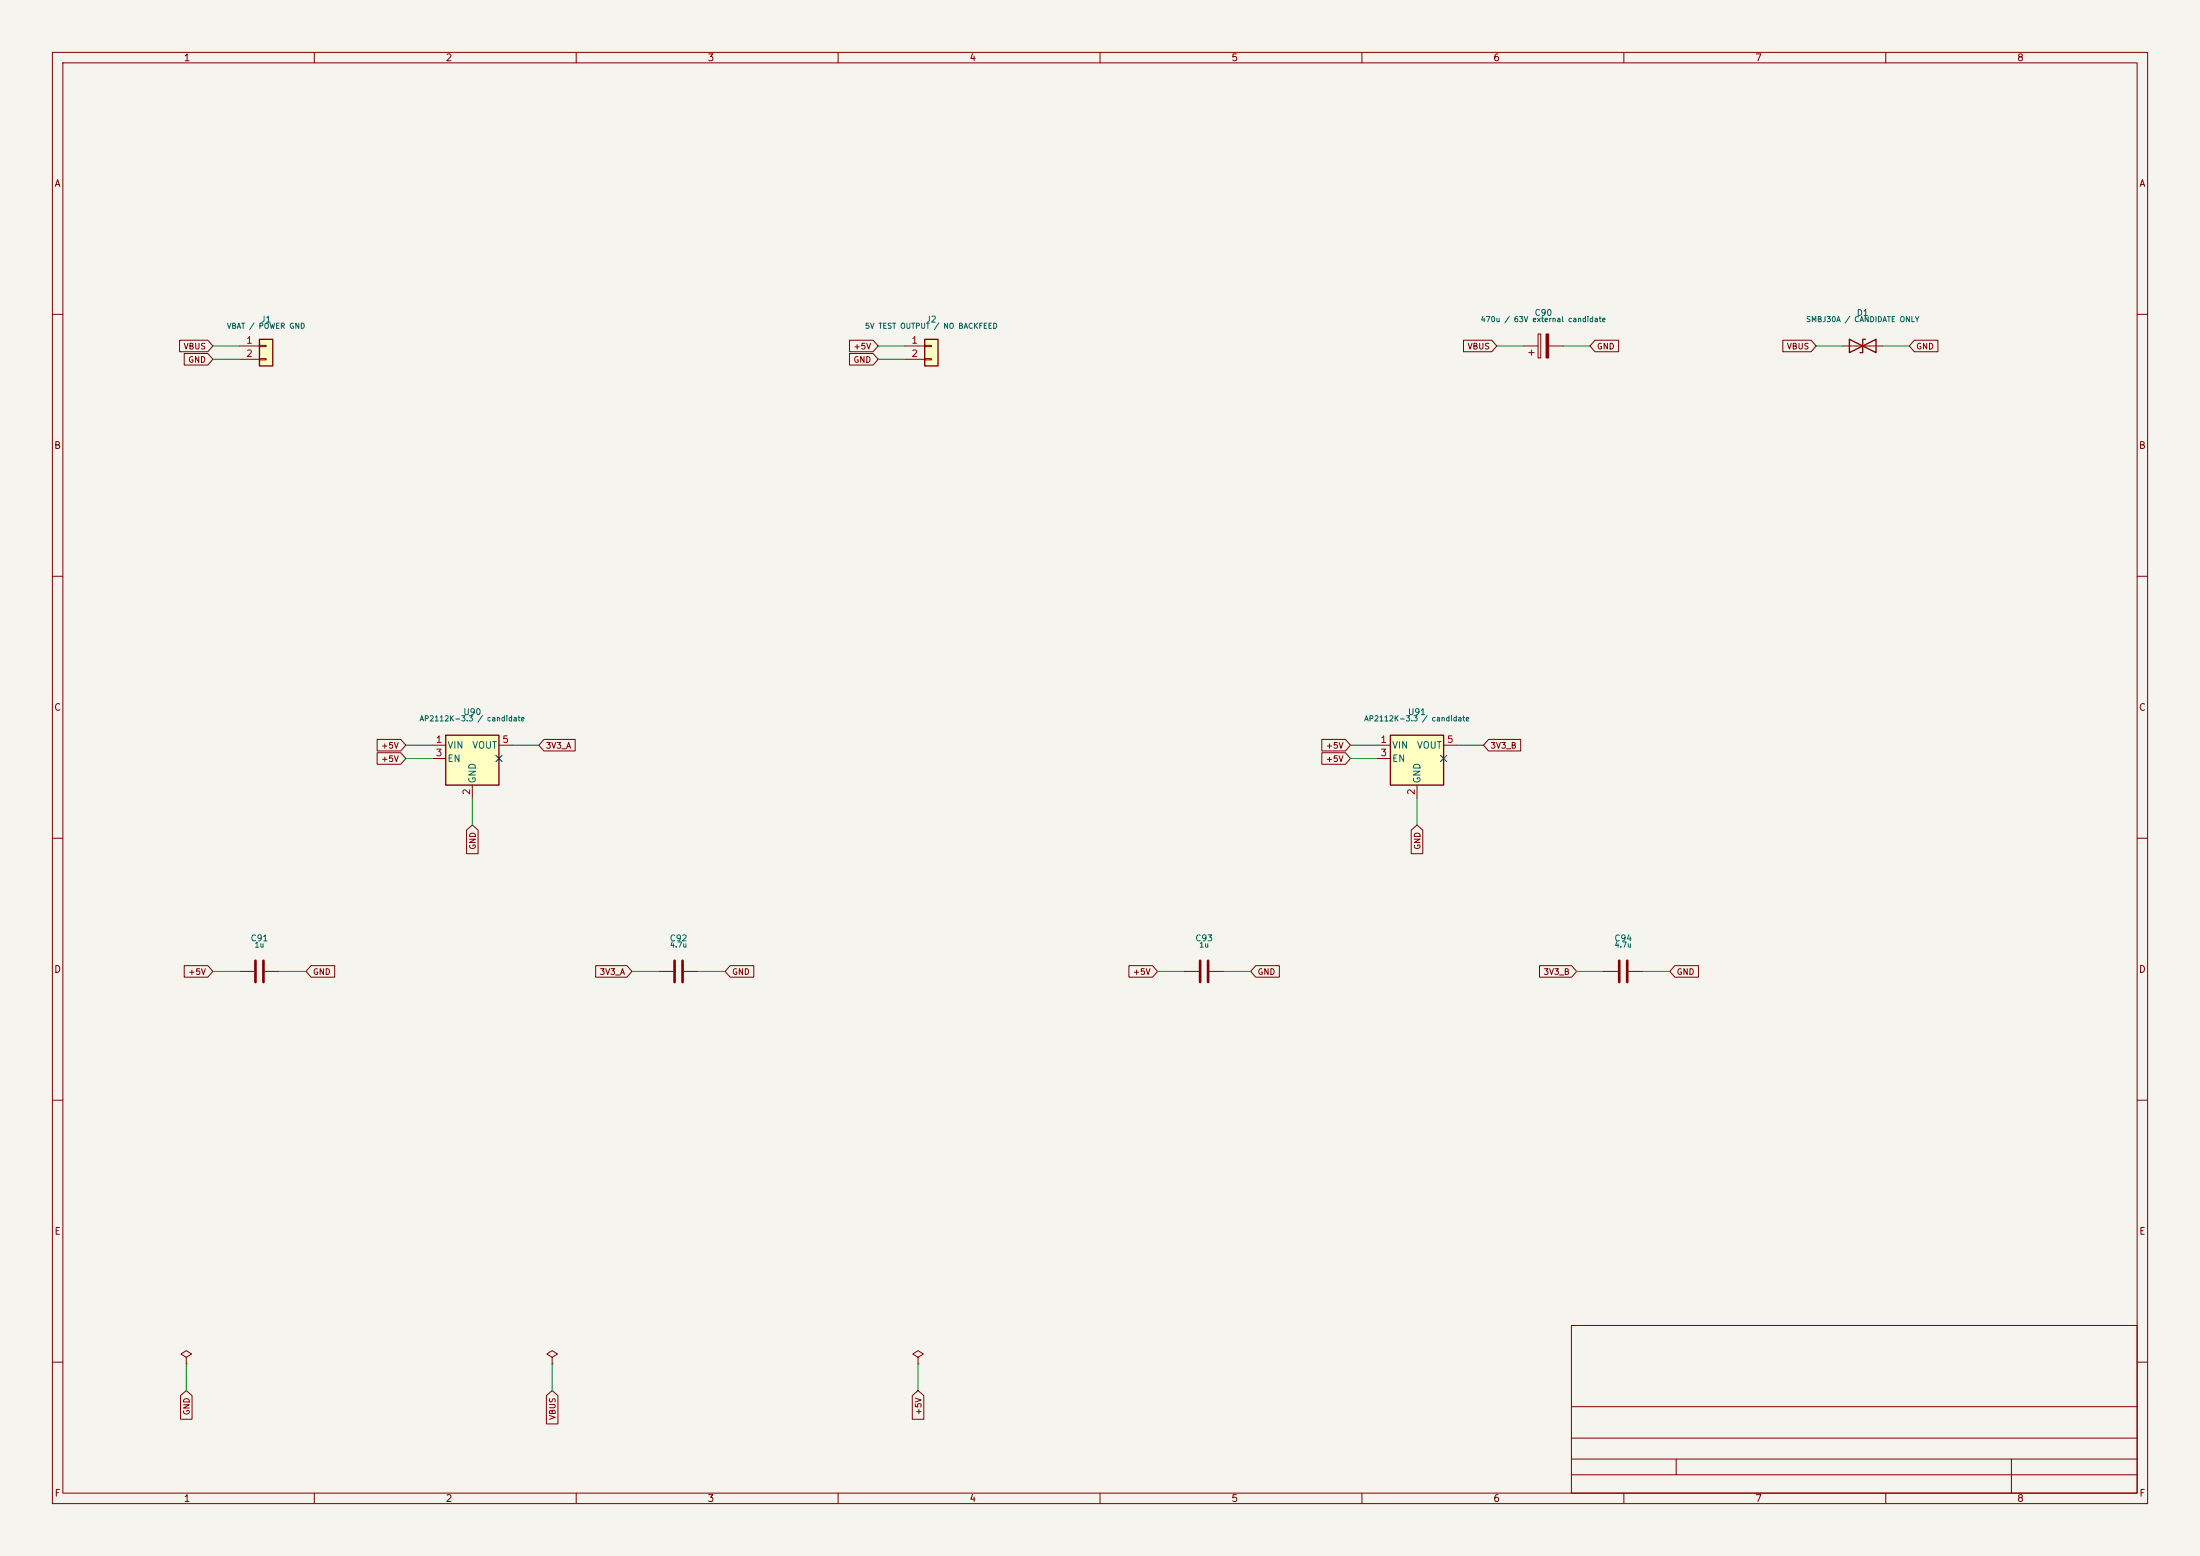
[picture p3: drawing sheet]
(kicad_sch
 (version 20260306)
 (generator "eeschema")
 (generator_version "10.0")
 (paper "A3")
 (title_block)
 (lib_symbols
  (symbol "Esc4in1:AP2112K-3.3"
   (pin_names
    (offset 0.254)) (exclude_from_sim no) (in_bom yes) (on_board yes)
   (in_pos_files yes)
   (duplicate_pin_numbers_are_jumpers no)
   (property "Reference" "U" (at -5.08 5.715 0) (show_name no) (do_not_autoplace no) (effects (font (size 1.27 1.27)) (justify left)))
   (property "Value" "AP2112K-3.3" (at 0 5.715 0) (show_name no) (do_not_autoplace no) (effects (font (size 1.27 1.27)) (justify left)))
   (property "Footprint" "Package_TO_SOT_SMD:SOT-23-5" (at 0 8.255 0) (show_name no) (do_not_autoplace no) (hide yes) (effects (font (size 1.27 1.27))))
   (property "Datasheet" "https://www.diodes.com/assets/Datasheets/AP2112.pdf" (at 0 2.54 0) (show_name no) (do_not_autoplace no) (hide yes) (effects (font (size 1.27 1.27))))
   (property "Description" "600mA low dropout linear regulator, with enable pin, 3.8V-6V input voltage range, 3.3V fixed positive output, SOT-23-5" (at 0 0 0) (show_name no) (do_not_autoplace no) (hide yes) (effects (font (size 1.27 1.27))))
   (symbol "AP2112K-3.3_0_1"
    (rectangle (start -5.08 4.445) (end 5.08 -5.08) (stroke (width 0.254) (type default)) (fill (type background))))
   (symbol "AP2112K-3.3_1_1"
    (pin power_in line (at -7.62 2.54 0) (length 2.54) (name "VIN" (effects (font (size 1.27 1.27)))) (number "1" (effects (font (size 1.27 1.27)))))
    (pin power_in line (at 0 -7.62 90) (length 2.54) (name "GND" (effects (font (size 1.27 1.27)))) (number "2" (effects (font (size 1.27 1.27)))))
    (pin input line (at -7.62 0 0) (length 2.54) (name "EN" (effects (font (size 1.27 1.27)))) (number "3" (effects (font (size 1.27 1.27)))))
    (pin no_connect line (at 5.08 0 180) (length 2.54) (hide yes) (name "NC" (effects (font (size 1.27 1.27)))) (number "4" (effects (font (size 1.27 1.27)))))
    (pin power_out line (at 7.62 2.54 180) (length 2.54) (name "VOUT" (effects (font (size 1.27 1.27)))) (number "5" (effects (font (size 1.27 1.27))))))
   (embedded_fonts no))
  (symbol "Esc4in1:C"
   (pin_numbers (hide yes))
   (pin_names
    (offset 0.254)) (exclude_from_sim no) (in_bom yes) (on_board yes)
   (in_pos_files yes)
   (duplicate_pin_numbers_are_jumpers no)
   (property "Reference" "C" (at 0.635 2.54 0) (show_name no) (do_not_autoplace no) (effects (font (size 1.27 1.27)) (justify left)))
   (property "Value" "C" (at 0.635 -2.54 0) (show_name no) (do_not_autoplace no) (effects (font (size 1.27 1.27)) (justify left)))
   (property "Footprint" "" (at 0.9652 -3.81 0) (show_name no) (do_not_autoplace no) (hide yes) (effects (font (size 1.27 1.27))))
   (property "Datasheet" "" (at 0 0 0) (show_name no) (do_not_autoplace no) (hide yes) (effects (font (size 1.27 1.27))))
   (property "Description" "Unpolarized capacitor" (at 0 0 0) (show_name no) (do_not_autoplace no) (hide yes) (effects (font (size 1.27 1.27))))
   (symbol "C_0_1"
    (polyline (pts (xy -2.032 0.762) (xy 2.032 0.762)) (stroke (width 0.508) (type default)) (fill (type none)))
    (polyline (pts (xy -2.032 -0.762) (xy 2.032 -0.762)) (stroke (width 0.508) (type default)) (fill (type none))))
   (symbol "C_1_1"
    (pin passive line (at 0 3.81 270) (length 2.794) (name "" (effects (font (size 1.27 1.27)))) (number "1" (effects (font (size 1.27 1.27)))))
    (pin passive line (at 0 -3.81 90) (length 2.794) (name "" (effects (font (size 1.27 1.27)))) (number "2" (effects (font (size 1.27 1.27))))))
   (embedded_fonts no))
  (symbol "Esc4in1:C_Polarized"
   (pin_numbers (hide yes))
   (pin_names
    (offset 0.254)) (exclude_from_sim no) (in_bom yes) (on_board yes)
   (in_pos_files yes)
   (duplicate_pin_numbers_are_jumpers no)
   (property "Reference" "C" (at 0.635 2.54 0) (show_name no) (do_not_autoplace no) (effects (font (size 1.27 1.27)) (justify left)))
   (property "Value" "C_Polarized" (at 0.635 -2.54 0) (show_name no) (do_not_autoplace no) (effects (font (size 1.27 1.27)) (justify left)))
   (property "Footprint" "" (at 0.9652 -3.81 0) (show_name no) (do_not_autoplace no) (hide yes) (effects (font (size 1.27 1.27))))
   (property "Datasheet" "" (at 0 0 0) (show_name no) (do_not_autoplace no) (hide yes) (effects (font (size 1.27 1.27))))
   (property "Description" "Polarized capacitor" (at 0 0 0) (show_name no) (do_not_autoplace no) (hide yes) (effects (font (size 1.27 1.27))))
   (symbol "C_Polarized_0_1"
    (rectangle (start -2.286 0.508) (end 2.286 1.016) (stroke (width 0) (type default)) (fill (type none)))
    (polyline (pts (xy -1.778 2.286) (xy -0.762 2.286)) (stroke (width 0) (type default)) (fill (type none)))
    (polyline (pts (xy -1.27 2.794) (xy -1.27 1.778)) (stroke (width 0) (type default)) (fill (type none)))
    (rectangle (start 2.286 -0.508) (end -2.286 -1.016) (stroke (width 0) (type default)) (fill (type outline))))
   (symbol "C_Polarized_1_1"
    (pin passive line (at 0 3.81 270) (length 2.794) (name "" (effects (font (size 1.27 1.27)))) (number "1" (effects (font (size 1.27 1.27)))))
    (pin passive line (at 0 -3.81 90) (length 2.794) (name "" (effects (font (size 1.27 1.27)))) (number "2" (effects (font (size 1.27 1.27))))))
   (embedded_fonts no))
  (symbol "Esc4in1:Conn_01x02"
   (pin_names
    (offset 1.016) (hide yes)) (exclude_from_sim no) (in_bom yes) (on_board yes)
   (in_pos_files yes)
   (duplicate_pin_numbers_are_jumpers no)
   (property "Reference" "J" (at 0 2.54 0) (show_name no) (do_not_autoplace no) (effects (font (size 1.27 1.27))))
   (property "Value" "Conn_01x02" (at 0 -5.08 0) (show_name no) (do_not_autoplace no) (effects (font (size 1.27 1.27))))
   (property "Footprint" "" (at 0 0 0) (show_name no) (do_not_autoplace no) (hide yes) (effects (font (size 1.27 1.27))))
   (property "Datasheet" "" (at 0 0 0) (show_name no) (do_not_autoplace no) (hide yes) (effects (font (size 1.27 1.27))))
   (property "Description" "Generic connector, single row, 01x02, script generated (kicad-library-utils/schlib/autogen/connector/)" (at 0 0 0) (show_name no) (do_not_autoplace no) (hide yes) (effects (font (size 1.27 1.27))))
   (symbol "Conn_01x02_1_1"
    (rectangle (start -1.27 1.27) (end 1.27 -3.81) (stroke (width 0.254) (type default)) (fill (type background)))
    (rectangle (start -1.27 0.127) (end 0 -0.127) (stroke (width 0.1524) (type default)) (fill (type none)))
    (rectangle (start -1.27 -2.413) (end 0 -2.667) (stroke (width 0.1524) (type default)) (fill (type none)))
    (pin passive line (at -5.08 0 0) (length 3.81) (name "Pin_1" (effects (font (size 1.27 1.27)))) (number "1" (effects (font (size 1.27 1.27)))))
    (pin passive line (at -5.08 -2.54 0) (length 3.81) (name "Pin_2" (effects (font (size 1.27 1.27)))) (number "2" (effects (font (size 1.27 1.27))))))
   (embedded_fonts no))
  (symbol "Esc4in1:D_TVS"
   (pin_numbers (hide yes))
   (pin_names
    (offset 1.016) (hide yes)) (exclude_from_sim no) (in_bom yes) (on_board yes)
   (in_pos_files yes)
   (duplicate_pin_numbers_are_jumpers no)
   (property "Reference" "D" (at 0 2.54 0) (show_name no) (do_not_autoplace no) (effects (font (size 1.27 1.27))))
   (property "Value" "D_TVS" (at 0 -2.54 0) (show_name no) (do_not_autoplace no) (effects (font (size 1.27 1.27))))
   (property "Footprint" "" (at 0 0 0) (show_name no) (do_not_autoplace no) (hide yes) (effects (font (size 1.27 1.27))))
   (property "Datasheet" "" (at 0 0 0) (show_name no) (do_not_autoplace no) (hide yes) (effects (font (size 1.27 1.27))))
   (property "Description" "Bidirectional transient-voltage-suppression diode" (at 0 0 0) (show_name no) (do_not_autoplace no) (hide yes) (effects (font (size 1.27 1.27))))
   (symbol "D_TVS_0_1"
    (polyline (pts (xy -2.54 1.27) (xy -2.54 -1.27) (xy 2.54 1.27) (xy 2.54 -1.27) (xy -2.54 1.27)) (stroke (width 0.254) (type default)) (fill (type none)))
    (polyline (pts (xy 0.508 1.27) (xy 0 1.27) (xy 0 -1.27) (xy -0.508 -1.27)) (stroke (width 0.254) (type default)) (fill (type none)))
    (polyline (pts (xy 1.27 0) (xy -1.27 0)) (stroke (width 0) (type default)) (fill (type none))))
   (symbol "D_TVS_1_1"
    (pin passive line (at -3.81 0 0) (length 2.54) (name "A1" (effects (font (size 1.27 1.27)))) (number "1" (effects (font (size 1.27 1.27)))))
    (pin passive line (at 3.81 0 180) (length 2.54) (name "A2" (effects (font (size 1.27 1.27)))) (number "2" (effects (font (size 1.27 1.27))))))
   (embedded_fonts no))
  (symbol "Esc4in1:PWR_FLAG"
   (power global)
   (pin_numbers (hide yes))
   (pin_names
    (offset 0) (hide yes)) (exclude_from_sim no) (in_bom yes) (on_board yes)
   (in_pos_files yes)
   (duplicate_pin_numbers_are_jumpers no)
   (property "Reference" "#FLG" (at 0 1.905 0) (show_name no) (do_not_autoplace no) (hide yes) (effects (font (size 1.27 1.27))))
   (property "Value" "PWR_FLAG" (at 0 3.81 0) (show_name no) (do_not_autoplace no) (effects (font (size 1.27 1.27))))
   (property "Footprint" "" (at 0 0 0) (show_name no) (do_not_autoplace no) (hide yes) (effects (font (size 1.27 1.27))))
   (property "Datasheet" "" (at 0 0 0) (show_name no) (do_not_autoplace no) (hide yes) (effects (font (size 1.27 1.27))))
   (property "Description" "Special symbol for telling ERC where power comes from" (at 0 0 0) (show_name no) (do_not_autoplace no) (hide yes) (effects (font (size 1.27 1.27))))
   (symbol "PWR_FLAG_0_0"
    (pin power_out line (at 0 0 90) (length 0) (name "" (effects (font (size 1.27 1.27)))) (number "1" (effects (font (size 1.27 1.27))))))
   (symbol "PWR_FLAG_0_1"
    (polyline (pts (xy 0 0) (xy 0 1.27) (xy -1.016 1.905) (xy 0 2.54) (xy 1.016 1.905) (xy 0 1.27)) (stroke (width 0) (type default)) (fill (type none))))
   (embedded_fonts no)))
 (no_connect
  (at 95.25 144.78))
 (no_connect
  (at 275.59 144.78))
 (wire
  (pts (xy 125.73 185.42) (xy 120.65 185.42))
  (stroke (width 0) (type default)))
 (wire
  (pts (xy 35.56 260.35) (xy 35.56 265.43))
  (stroke (width 0) (type default)))
 (wire
  (pts (xy 45.72 68.58) (xy 40.64 68.58))
  (stroke (width 0) (type default)))
 (wire
  (pts (xy 82.55 144.78) (xy 77.47 144.78))
  (stroke (width 0) (type default)))
 (wire
  (pts (xy 306.07 185.42) (xy 300.99 185.42))
  (stroke (width 0) (type default)))
 (wire
  (pts (xy 97.79 142.24) (xy 102.87 142.24))
  (stroke (width 0) (type default)))
 (wire
  (pts (xy 233.68 185.42) (xy 238.76 185.42))
  (stroke (width 0) (type default)))
 (wire
  (pts (xy 175.26 260.35) (xy 175.26 265.43))
  (stroke (width 0) (type default)))
 (wire
  (pts (xy 351.79 66.04) (xy 346.71 66.04))
  (stroke (width 0) (type default)))
 (wire
  (pts (xy 262.89 144.78) (xy 257.81 144.78))
  (stroke (width 0) (type default)))
 (wire
  (pts (xy 226.06 185.42) (xy 220.98 185.42))
  (stroke (width 0) (type default)))
 (wire
  (pts (xy 172.72 66.04) (xy 167.64 66.04))
  (stroke (width 0) (type default)))
 (wire
  (pts (xy 133.35 185.42) (xy 138.43 185.42))
  (stroke (width 0) (type default)))
 (wire
  (pts (xy 278.13 142.24) (xy 283.21 142.24))
  (stroke (width 0) (type default)))
 (wire
  (pts (xy 270.51 152.4) (xy 270.51 157.48))
  (stroke (width 0) (type default)))
 (wire
  (pts (xy 105.41 260.35) (xy 105.41 265.43))
  (stroke (width 0) (type default)))
 (wire
  (pts (xy 359.41 66.04) (xy 364.49 66.04))
  (stroke (width 0) (type default)))
 (wire
  (pts (xy 53.34 185.42) (xy 58.42 185.42))
  (stroke (width 0) (type default)))
 (wire
  (pts (xy 82.55 142.24) (xy 77.47 142.24))
  (stroke (width 0) (type default)))
 (wire
  (pts (xy 313.69 185.42) (xy 318.77 185.42))
  (stroke (width 0) (type default)))
 (wire
  (pts (xy 45.72 185.42) (xy 40.64 185.42))
  (stroke (width 0) (type default)))
 (wire
  (pts (xy 90.17 152.4) (xy 90.17 157.48))
  (stroke (width 0) (type default)))
 (wire
  (pts (xy 262.89 142.24) (xy 257.81 142.24))
  (stroke (width 0) (type default)))
 (wire
  (pts (xy 172.72 68.58) (xy 167.64 68.58))
  (stroke (width 0) (type default)))
 (wire
  (pts (xy 45.72 66.04) (xy 40.64 66.04))
  (stroke (width 0) (type default)))
 (wire
  (pts (xy 290.83 66.04) (xy 285.75 66.04))
  (stroke (width 0) (type default)))
 (wire
  (pts (xy 298.45 66.04) (xy 303.53 66.04))
  (stroke (width 0) (type default)))
 (global_label "+5V"
  (shape input)
  (at 77.47 144.78 180)
  (effects (font (size 1.1 1.1)) (justify right))
  (property "Intersheetrefs" "${INTERSHEET_REFS}" (at 77.47 144.78 0) (hide yes) (show_name no) (do_not_autoplace no) (effects (font (size 1 1)))))
 (global_label "GND"
  (shape input)
  (at 364.49 66.04 0)
  (effects (font (size 1.1 1.1)) (justify left))
  (property "Intersheetrefs" "${INTERSHEET_REFS}" (at 364.49 66.04 0) (hide yes) (show_name no) (do_not_autoplace no) (effects (font (size 1 1)))))
 (global_label "+5V"
  (shape input)
  (at 167.64 66.04 180)
  (effects (font (size 1.1 1.1)) (justify right))
  (property "Intersheetrefs" "${INTERSHEET_REFS}" (at 167.64 66.04 0) (hide yes) (show_name no) (do_not_autoplace no) (effects (font (size 1 1)))))
 (global_label "GND"
  (shape input)
  (at 35.56 265.43 270)
  (effects (font (size 1.1 1.1)) (justify right))
  (property "Intersheetrefs" "${INTERSHEET_REFS}" (at 35.56 265.43 0) (hide yes) (show_name no) (do_not_autoplace no) (effects (font (size 1 1)))))
 (global_label "+5V"
  (shape input)
  (at 257.81 142.24 180)
  (effects (font (size 1.1 1.1)) (justify right))
  (property "Intersheetrefs" "${INTERSHEET_REFS}" (at 257.81 142.24 0) (hide yes) (show_name no) (do_not_autoplace no) (effects (font (size 1 1)))))
 (global_label "GND"
  (shape input)
  (at 238.76 185.42 0)
  (effects (font (size 1.1 1.1)) (justify left))
  (property "Intersheetrefs" "${INTERSHEET_REFS}" (at 238.76 185.42 0) (hide yes) (show_name no) (do_not_autoplace no) (effects (font (size 1 1)))))
 (global_label "GND"
  (shape input)
  (at 58.42 185.42 0)
  (effects (font (size 1.1 1.1)) (justify left))
  (property "Intersheetrefs" "${INTERSHEET_REFS}" (at 58.42 185.42 0) (hide yes) (show_name no) (do_not_autoplace no) (effects (font (size 1 1)))))
 (global_label "+5V"
  (shape input)
  (at 40.64 185.42 180)
  (effects (font (size 1.1 1.1)) (justify right))
  (property "Intersheetrefs" "${INTERSHEET_REFS}" (at 40.64 185.42 0) (hide yes) (show_name no) (do_not_autoplace no) (effects (font (size 1 1)))))
 (global_label "3V3_A"
  (shape input)
  (at 120.65 185.42 180)
  (effects (font (size 1.1 1.1)) (justify right))
  (property "Intersheetrefs" "${INTERSHEET_REFS}" (at 120.65 185.42 0) (hide yes) (show_name no) (do_not_autoplace no) (effects (font (size 1 1)))))
 (global_label "3V3_B"
  (shape input)
  (at 300.99 185.42 180)
  (effects (font (size 1.1 1.1)) (justify right))
  (property "Intersheetrefs" "${INTERSHEET_REFS}" (at 300.99 185.42 0) (hide yes) (show_name no) (do_not_autoplace no) (effects (font (size 1 1)))))
 (global_label "GND"
  (shape input)
  (at 318.77 185.42 0)
  (effects (font (size 1.1 1.1)) (justify left))
  (property "Intersheetrefs" "${INTERSHEET_REFS}" (at 318.77 185.42 0) (hide yes) (show_name no) (do_not_autoplace no) (effects (font (size 1 1)))))
 (global_label "+5V"
  (shape input)
  (at 257.81 144.78 180)
  (effects (font (size 1.1 1.1)) (justify right))
  (property "Intersheetrefs" "${INTERSHEET_REFS}" (at 257.81 144.78 0) (hide yes) (show_name no) (do_not_autoplace no) (effects (font (size 1 1)))))
 (global_label "GND"
  (shape input)
  (at 40.64 68.58 180)
  (effects (font (size 1.1 1.1)) (justify right))
  (property "Intersheetrefs" "${INTERSHEET_REFS}" (at 40.64 68.58 0) (hide yes) (show_name no) (do_not_autoplace no) (effects (font (size 1 1)))))
 (global_label "GND"
  (shape input)
  (at 167.64 68.58 180)
  (effects (font (size 1.1 1.1)) (justify right))
  (property "Intersheetrefs" "${INTERSHEET_REFS}" (at 167.64 68.58 0) (hide yes) (show_name no) (do_not_autoplace no) (effects (font (size 1 1)))))
 (global_label "+5V"
  (shape input)
  (at 77.47 142.24 180)
  (effects (font (size 1.1 1.1)) (justify right))
  (property "Intersheetrefs" "${INTERSHEET_REFS}" (at 77.47 142.24 0) (hide yes) (show_name no) (do_not_autoplace no) (effects (font (size 1 1)))))
 (global_label "3V3_B"
  (shape input)
  (at 283.21 142.24 0)
  (effects (font (size 1.1 1.1)) (justify left))
  (property "Intersheetrefs" "${INTERSHEET_REFS}" (at 283.21 142.24 0) (hide yes) (show_name no) (do_not_autoplace no) (effects (font (size 1 1)))))
 (global_label "GND"
  (shape input)
  (at 138.43 185.42 0)
  (effects (font (size 1.1 1.1)) (justify left))
  (property "Intersheetrefs" "${INTERSHEET_REFS}" (at 138.43 185.42 0) (hide yes) (show_name no) (do_not_autoplace no) (effects (font (size 1 1)))))
 (global_label "VBUS"
  (shape input)
  (at 40.64 66.04 180)
  (effects (font (size 1.1 1.1)) (justify right))
  (property "Intersheetrefs" "${INTERSHEET_REFS}" (at 40.64 66.04 0) (hide yes) (show_name no) (do_not_autoplace no) (effects (font (size 1 1)))))
 (global_label "GND"
  (shape input)
  (at 270.51 157.48 270)
  (effects (font (size 1.1 1.1)) (justify right))
  (property "Intersheetrefs" "${INTERSHEET_REFS}" (at 270.51 157.48 0) (hide yes) (show_name no) (do_not_autoplace no) (effects (font (size 1 1)))))
 (global_label "GND"
  (shape input)
  (at 303.53 66.04 0)
  (effects (font (size 1.1 1.1)) (justify left))
  (property "Intersheetrefs" "${INTERSHEET_REFS}" (at 303.53 66.04 0) (hide yes) (show_name no) (do_not_autoplace no) (effects (font (size 1 1)))))
 (global_label "3V3_A"
  (shape input)
  (at 102.87 142.24 0)
  (effects (font (size 1.1 1.1)) (justify left))
  (property "Intersheetrefs" "${INTERSHEET_REFS}" (at 102.87 142.24 0) (hide yes) (show_name no) (do_not_autoplace no) (effects (font (size 1 1)))))
 (global_label "VBUS"
  (shape input)
  (at 346.71 66.04 180)
  (effects (font (size 1.1 1.1)) (justify right))
  (property "Intersheetrefs" "${INTERSHEET_REFS}" (at 346.71 66.04 0) (hide yes) (show_name no) (do_not_autoplace no) (effects (font (size 1 1)))))
 (global_label "VBUS"
  (shape input)
  (at 105.41 265.43 270)
  (effects (font (size 1.1 1.1)) (justify right))
  (property "Intersheetrefs" "${INTERSHEET_REFS}" (at 105.41 265.43 0) (hide yes) (show_name no) (do_not_autoplace no) (effects (font (size 1 1)))))
 (global_label "+5V"
  (shape input)
  (at 175.26 265.43 270)
  (effects (font (size 1.1 1.1)) (justify right))
  (property "Intersheetrefs" "${INTERSHEET_REFS}" (at 175.26 265.43 0) (hide yes) (show_name no) (do_not_autoplace no) (effects (font (size 1 1)))))
 (global_label "VBUS"
  (shape input)
  (at 285.75 66.04 180)
  (effects (font (size 1.1 1.1)) (justify right))
  (property "Intersheetrefs" "${INTERSHEET_REFS}" (at 285.75 66.04 0) (hide yes) (show_name no) (do_not_autoplace no) (effects (font (size 1 1)))))
 (global_label "+5V"
  (shape input)
  (at 220.98 185.42 180)
  (effects (font (size 1.1 1.1)) (justify right))
  (property "Intersheetrefs" "${INTERSHEET_REFS}" (at 220.98 185.42 0) (hide yes) (show_name no) (do_not_autoplace no) (effects (font (size 1 1)))))
 (global_label "GND"
  (shape input)
  (at 90.17 157.48 270)
  (effects (font (size 1.1 1.1)) (justify right))
  (property "Intersheetrefs" "${INTERSHEET_REFS}" (at 90.17 157.48 0) (hide yes) (show_name no) (do_not_autoplace no) (effects (font (size 1 1)))))
 (symbol
  (lib_id "Esc4in1:C")
  (at 229.87 185.42 90)
  (unit 1)
  (body_style 1)
  (exclude_from_sim no)
  (in_bom yes)
  (on_board yes)
  (in_pos_files yes)
  (dnp no)
  (property "Reference" "C93" (at 229.87 179.07 90) (show_name no) (do_not_autoplace no) (effects (font (size 1.15 1.15))))
  (property "Value" "1u" (at 229.87 180.34 90) (show_name no) (do_not_autoplace no) (effects (font (size 1 1))))
  (property "Footprint" "Capacitor_SMD:C_0603_1608Metric" (at 229.87 185.42 0) (hide yes) (show_name no) (do_not_autoplace no) (effects (font (size 1 1))))
  (property "Datasheet" "" (at 229.87 185.42 0) (hide yes) (show_name no) (do_not_autoplace no) (effects (font (size 1 1))))
  (property "Description" "" (at 229.87 185.42 0) (show_name no) (do_not_autoplace no) (effects (font (size 1.27 1.27))))
  (property "MPN" "" (at 229.87 185.42 0) (hide yes) (show_name no) (do_not_autoplace no) (effects (font (size 1 1))))
  (property "Design_Note" "" (at 229.87 185.42 0) (hide yes) (show_name no) (do_not_autoplace no) (effects (font (size 1 1))))
  (pin "1")
  (pin "2"))
 (symbol
  (lib_id "Esc4in1:D_TVS")
  (at 355.6 66.04 0)
  (unit 1)
  (body_style 1)
  (exclude_from_sim no)
  (in_bom yes)
  (on_board yes)
  (in_pos_files yes)
  (dnp no)
  (property "Reference" "D1" (at 355.6 59.69 0) (show_name no) (do_not_autoplace no) (effects (font (size 1.15 1.15))))
  (property "Value" "SMBJ30A / CANDIDATE ONLY" (at 355.6 60.96 0) (show_name no) (do_not_autoplace no) (effects (font (size 1 1))))
  (property "Footprint" "Diode_SMD:D_SMB" (at 355.6 66.04 0) (hide yes) (show_name no) (do_not_autoplace no) (effects (font (size 1 1))))
  (property "Datasheet" "" (at 355.6 66.04 0) (hide yes) (show_name no) (do_not_autoplace no) (effects (font (size 1 1))))
  (property "Description" "" (at 355.6 66.04 0) (show_name no) (do_not_autoplace no) (effects (font (size 1.27 1.27))))
  (property "MPN" "" (at 355.6 66.04 0) (hide yes) (show_name no) (do_not_autoplace no) (effects (font (size 1 1))))
  (property "Design_Note" "" (at 355.6 66.04 0) (hide yes) (show_name no) (do_not_autoplace no) (effects (font (size 1 1))))
  (pin "1")
  (pin "2"))
 (symbol
  (lib_id "Esc4in1:PWR_FLAG")
  (at 105.41 260.35 0)
  (unit 1)
  (body_style 1)
  (exclude_from_sim no)
  (in_bom no)
  (on_board no)
  (in_pos_files yes)
  (dnp no)
  (property "Reference" "#FLG2" (at 105.41 254 0) (hide yes) (show_name no) (do_not_autoplace no) (effects (font (size 1.15 1.15))))
  (property "Value" "PWR_FLAG" (at 105.41 255.27 0) (hide yes) (show_name no) (do_not_autoplace no) (effects (font (size 1 1))))
  (property "Footprint" "" (at 105.41 260.35 0) (hide yes) (show_name no) (do_not_autoplace no) (effects (font (size 1 1))))
  (property "Datasheet" "" (at 105.41 260.35 0) (hide yes) (show_name no) (do_not_autoplace no) (effects (font (size 1 1))))
  (property "Description" "" (at 105.41 260.35 0) (show_name no) (do_not_autoplace no) (effects (font (size 1.27 1.27))))
  (property "MPN" "" (at 105.41 260.35 0) (hide yes) (show_name no) (do_not_autoplace no) (effects (font (size 1 1))))
  (property "Design_Note" "" (at 105.41 260.35 0) (hide yes) (show_name no) (do_not_autoplace no) (effects (font (size 1 1))))
  (pin "1"))
 (symbol
  (lib_id "Esc4in1:PWR_FLAG")
  (at 175.26 260.35 0)
  (unit 1)
  (body_style 1)
  (exclude_from_sim no)
  (in_bom no)
  (on_board no)
  (in_pos_files yes)
  (dnp no)
  (property "Reference" "#FLG3" (at 175.26 254 0) (hide yes) (show_name no) (do_not_autoplace no) (effects (font (size 1.15 1.15))))
  (property "Value" "PWR_FLAG" (at 175.26 255.27 0) (hide yes) (show_name no) (do_not_autoplace no) (effects (font (size 1 1))))
  (property "Footprint" "" (at 175.26 260.35 0) (hide yes) (show_name no) (do_not_autoplace no) (effects (font (size 1 1))))
  (property "Datasheet" "" (at 175.26 260.35 0) (hide yes) (show_name no) (do_not_autoplace no) (effects (font (size 1 1))))
  (property "Description" "" (at 175.26 260.35 0) (show_name no) (do_not_autoplace no) (effects (font (size 1.27 1.27))))
  (property "MPN" "" (at 175.26 260.35 0) (hide yes) (show_name no) (do_not_autoplace no) (effects (font (size 1 1))))
  (property "Design_Note" "" (at 175.26 260.35 0) (hide yes) (show_name no) (do_not_autoplace no) (effects (font (size 1 1))))
  (pin "1"))
 (symbol
  (lib_id "Esc4in1:C")
  (at 129.54 185.42 90)
  (unit 1)
  (body_style 1)
  (exclude_from_sim no)
  (in_bom yes)
  (on_board yes)
  (in_pos_files yes)
  (dnp no)
  (property "Reference" "C92" (at 129.54 179.07 90) (show_name no) (do_not_autoplace no) (effects (font (size 1.15 1.15))))
  (property "Value" "4.7u" (at 129.54 180.34 90) (show_name no) (do_not_autoplace no) (effects (font (size 1 1))))
  (property "Footprint" "Capacitor_SMD:C_0603_1608Metric" (at 129.54 185.42 0) (hide yes) (show_name no) (do_not_autoplace no) (effects (font (size 1 1))))
  (property "Datasheet" "" (at 129.54 185.42 0) (hide yes) (show_name no) (do_not_autoplace no) (effects (font (size 1 1))))
  (property "Description" "" (at 129.54 185.42 0) (show_name no) (do_not_autoplace no) (effects (font (size 1.27 1.27))))
  (property "MPN" "" (at 129.54 185.42 0) (hide yes) (show_name no) (do_not_autoplace no) (effects (font (size 1 1))))
  (property "Design_Note" "" (at 129.54 185.42 0) (hide yes) (show_name no) (do_not_autoplace no) (effects (font (size 1 1))))
  (pin "1")
  (pin "2"))
 (symbol
  (lib_id "Esc4in1:AP2112K-3.3")
  (at 270.51 144.78 0)
  (unit 1)
  (body_style 1)
  (exclude_from_sim no)
  (in_bom yes)
  (on_board yes)
  (in_pos_files yes)
  (dnp no)
  (property "Reference" "U91" (at 270.51 135.89 0) (show_name no) (do_not_autoplace no) (effects (font (size 1.15 1.15))))
  (property "Value" "AP2112K-3.3 / candidate" (at 270.51 137.16 0) (show_name no) (do_not_autoplace no) (effects (font (size 1 1))))
  (property "Footprint" "Package_TO_SOT_SMD:SOT-23-5" (at 270.51 144.78 0) (hide yes) (show_name no) (do_not_autoplace no) (effects (font (size 1 1))))
  (property "Datasheet" "https://www.diodes.com/assets/Datasheets/AP2112.pdf" (at 270.51 144.78 0) (hide yes) (show_name no) (do_not_autoplace no) (effects (font (size 1 1))))
  (property "Description" "" (at 270.51 144.78 0) (show_name no) (do_not_autoplace no) (effects (font (size 1.27 1.27))))
  (property "MPN" "" (at 270.51 144.78 0) (hide yes) (show_name no) (do_not_autoplace no) (effects (font (size 1 1))))
  (property "Design_Note" "" (at 270.51 144.78 0) (hide yes) (show_name no) (do_not_autoplace no) (effects (font (size 1 1))))
  (pin "1")
  (pin "2")
  (pin "3")
  (pin "4")
  (pin "5"))
 (symbol
  (lib_id "Esc4in1:AP2112K-3.3")
  (at 90.17 144.78 0)
  (unit 1)
  (body_style 1)
  (exclude_from_sim no)
  (in_bom yes)
  (on_board yes)
  (in_pos_files yes)
  (dnp no)
  (property "Reference" "U90" (at 90.17 135.89 0) (show_name no) (do_not_autoplace no) (effects (font (size 1.15 1.15))))
  (property "Value" "AP2112K-3.3 / candidate" (at 90.17 137.16 0) (show_name no) (do_not_autoplace no) (effects (font (size 1 1))))
  (property "Footprint" "Package_TO_SOT_SMD:SOT-23-5" (at 90.17 144.78 0) (hide yes) (show_name no) (do_not_autoplace no) (effects (font (size 1 1))))
  (property "Datasheet" "https://www.diodes.com/assets/Datasheets/AP2112.pdf" (at 90.17 144.78 0) (hide yes) (show_name no) (do_not_autoplace no) (effects (font (size 1 1))))
  (property "Description" "" (at 90.17 144.78 0) (show_name no) (do_not_autoplace no) (effects (font (size 1.27 1.27))))
  (property "MPN" "" (at 90.17 144.78 0) (hide yes) (show_name no) (do_not_autoplace no) (effects (font (size 1 1))))
  (property "Design_Note" "" (at 90.17 144.78 0) (hide yes) (show_name no) (do_not_autoplace no) (effects (font (size 1 1))))
  (pin "1")
  (pin "2")
  (pin "3")
  (pin "4")
  (pin "5"))
 (symbol
  (lib_id "Esc4in1:Conn_01x02")
  (at 50.8 66.04 0)
  (unit 1)
  (body_style 1)
  (exclude_from_sim no)
  (in_bom yes)
  (on_board yes)
  (in_pos_files yes)
  (dnp no)
  (property "Reference" "J1" (at 50.8 60.96 0) (show_name no) (do_not_autoplace no) (effects (font (size 1.15 1.15))))
  (property "Value" "VBAT / POWER GND" (at 50.8 62.23 0) (show_name no) (do_not_autoplace no) (effects (font (size 1 1))))
  (property "Footprint" "Connector_PinHeader_2.54mm:PinHeader_1x02_P2.54mm_Vertical" (at 50.8 66.04 0) (hide yes) (show_name no) (do_not_autoplace no) (effects (font (size 1 1))))
  (property "Datasheet" "" (at 50.8 66.04 0) (hide yes) (show_name no) (do_not_autoplace no) (effects (font (size 1 1))))
  (property "Description" "" (at 50.8 66.04 0) (show_name no) (do_not_autoplace no) (effects (font (size 1.27 1.27))))
  (property "MPN" "" (at 50.8 66.04 0) (hide yes) (show_name no) (do_not_autoplace no) (effects (font (size 1 1))))
  (property "Design_Note" "" (at 50.8 66.04 0) (hide yes) (show_name no) (do_not_autoplace no) (effects (font (size 1 1))))
  (pin "1")
  (pin "2"))
 (symbol
  (lib_id "Esc4in1:C")
  (at 49.53 185.42 90)
  (unit 1)
  (body_style 1)
  (exclude_from_sim no)
  (in_bom yes)
  (on_board yes)
  (in_pos_files yes)
  (dnp no)
  (property "Reference" "C91" (at 49.53 179.07 90) (show_name no) (do_not_autoplace no) (effects (font (size 1.15 1.15))))
  (property "Value" "1u" (at 49.53 180.34 90) (show_name no) (do_not_autoplace no) (effects (font (size 1 1))))
  (property "Footprint" "Capacitor_SMD:C_0603_1608Metric" (at 49.53 185.42 0) (hide yes) (show_name no) (do_not_autoplace no) (effects (font (size 1 1))))
  (property "Datasheet" "" (at 49.53 185.42 0) (hide yes) (show_name no) (do_not_autoplace no) (effects (font (size 1 1))))
  (property "Description" "" (at 49.53 185.42 0) (show_name no) (do_not_autoplace no) (effects (font (size 1.27 1.27))))
  (property "MPN" "" (at 49.53 185.42 0) (hide yes) (show_name no) (do_not_autoplace no) (effects (font (size 1 1))))
  (property "Design_Note" "" (at 49.53 185.42 0) (hide yes) (show_name no) (do_not_autoplace no) (effects (font (size 1 1))))
  (pin "1")
  (pin "2"))
 (symbol
  (lib_id "Esc4in1:C_Polarized")
  (at 294.64 66.04 90)
  (unit 1)
  (body_style 1)
  (exclude_from_sim no)
  (in_bom yes)
  (on_board yes)
  (in_pos_files yes)
  (dnp no)
  (property "Reference" "C90" (at 294.64 59.69 90) (show_name no) (do_not_autoplace no) (effects (font (size 1.15 1.15))))
  (property "Value" "470u / 63V external candidate" (at 294.64 60.96 90) (show_name no) (do_not_autoplace no) (effects (font (size 1 1))))
  (property "Footprint" "" (at 294.64 66.04 0) (hide yes) (show_name no) (do_not_autoplace no) (effects (font (size 1 1))))
  (property "Datasheet" "" (at 294.64 66.04 0) (hide yes) (show_name no) (do_not_autoplace no) (effects (font (size 1 1))))
  (property "Description" "" (at 294.64 66.04 0) (show_name no) (do_not_autoplace no) (effects (font (size 1.27 1.27))))
  (property "MPN" "" (at 294.64 66.04 0) (hide yes) (show_name no) (do_not_autoplace no) (effects (font (size 1 1))))
  (property "Design_Note" "" (at 294.64 66.04 0) (hide yes) (show_name no) (do_not_autoplace no) (effects (font (size 1 1))))
  (pin "1")
  (pin "2"))
 (symbol
  (lib_id "Esc4in1:PWR_FLAG")
  (at 35.56 260.35 0)
  (unit 1)
  (body_style 1)
  (exclude_from_sim no)
  (in_bom no)
  (on_board no)
  (in_pos_files yes)
  (dnp no)
  (property "Reference" "#FLG1" (at 35.56 254 0) (hide yes) (show_name no) (do_not_autoplace no) (effects (font (size 1.15 1.15))))
  (property "Value" "PWR_FLAG" (at 35.56 255.27 0) (hide yes) (show_name no) (do_not_autoplace no) (effects (font (size 1 1))))
  (property "Footprint" "" (at 35.56 260.35 0) (hide yes) (show_name no) (do_not_autoplace no) (effects (font (size 1 1))))
  (property "Datasheet" "" (at 35.56 260.35 0) (hide yes) (show_name no) (do_not_autoplace no) (effects (font (size 1 1))))
  (property "Description" "" (at 35.56 260.35 0) (show_name no) (do_not_autoplace no) (effects (font (size 1.27 1.27))))
  (property "MPN" "" (at 35.56 260.35 0) (hide yes) (show_name no) (do_not_autoplace no) (effects (font (size 1 1))))
  (property "Design_Note" "" (at 35.56 260.35 0) (hide yes) (show_name no) (do_not_autoplace no) (effects (font (size 1 1))))
  (pin "1"))
 (symbol
  (lib_id "Esc4in1:C")
  (at 309.88 185.42 90)
  (unit 1)
  (body_style 1)
  (exclude_from_sim no)
  (in_bom yes)
  (on_board yes)
  (in_pos_files yes)
  (dnp no)
  (property "Reference" "C94" (at 309.88 179.07 90) (show_name no) (do_not_autoplace no) (effects (font (size 1.15 1.15))))
  (property "Value" "4.7u" (at 309.88 180.34 90) (show_name no) (do_not_autoplace no) (effects (font (size 1 1))))
  (property "Footprint" "Capacitor_SMD:C_0603_1608Metric" (at 309.88 185.42 0) (hide yes) (show_name no) (do_not_autoplace no) (effects (font (size 1 1))))
  (property "Datasheet" "" (at 309.88 185.42 0) (hide yes) (show_name no) (do_not_autoplace no) (effects (font (size 1 1))))
  (property "Description" "" (at 309.88 185.42 0) (show_name no) (do_not_autoplace no) (effects (font (size 1.27 1.27))))
  (property "MPN" "" (at 309.88 185.42 0) (hide yes) (show_name no) (do_not_autoplace no) (effects (font (size 1 1))))
  (property "Design_Note" "" (at 309.88 185.42 0) (hide yes) (show_name no) (do_not_autoplace no) (effects (font (size 1 1))))
  (pin "1")
  (pin "2"))
 (symbol
  (lib_id "Esc4in1:Conn_01x02")
  (at 177.8 66.04 0)
  (unit 1)
  (body_style 1)
  (exclude_from_sim no)
  (in_bom yes)
  (on_board yes)
  (in_pos_files yes)
  (dnp no)
  (property "Reference" "J2" (at 177.8 60.96 0) (show_name no) (do_not_autoplace no) (effects (font (size 1.15 1.15))))
  (property "Value" "5V TEST OUTPUT / NO BACKFEED" (at 177.8 62.23 0) (show_name no) (do_not_autoplace no) (effects (font (size 1 1))))
  (property "Footprint" "Connector_PinHeader_2.54mm:PinHeader_1x02_P2.54mm_Vertical" (at 177.8 66.04 0) (hide yes) (show_name no) (do_not_autoplace no) (effects (font (size 1 1))))
  (property "Datasheet" "" (at 177.8 66.04 0) (hide yes) (show_name no) (do_not_autoplace no) (effects (font (size 1 1))))
  (property "Description" "" (at 177.8 66.04 0) (show_name no) (do_not_autoplace no) (effects (font (size 1.27 1.27))))
  (property "MPN" "" (at 177.8 66.04 0) (hide yes) (show_name no) (do_not_autoplace no) (effects (font (size 1 1))))
  (property "Design_Note" "" (at 177.8 66.04 0) (hide yes) (show_name no) (do_not_autoplace no) (effects (font (size 1 1))))
  (pin "1")
  (pin "2")))
